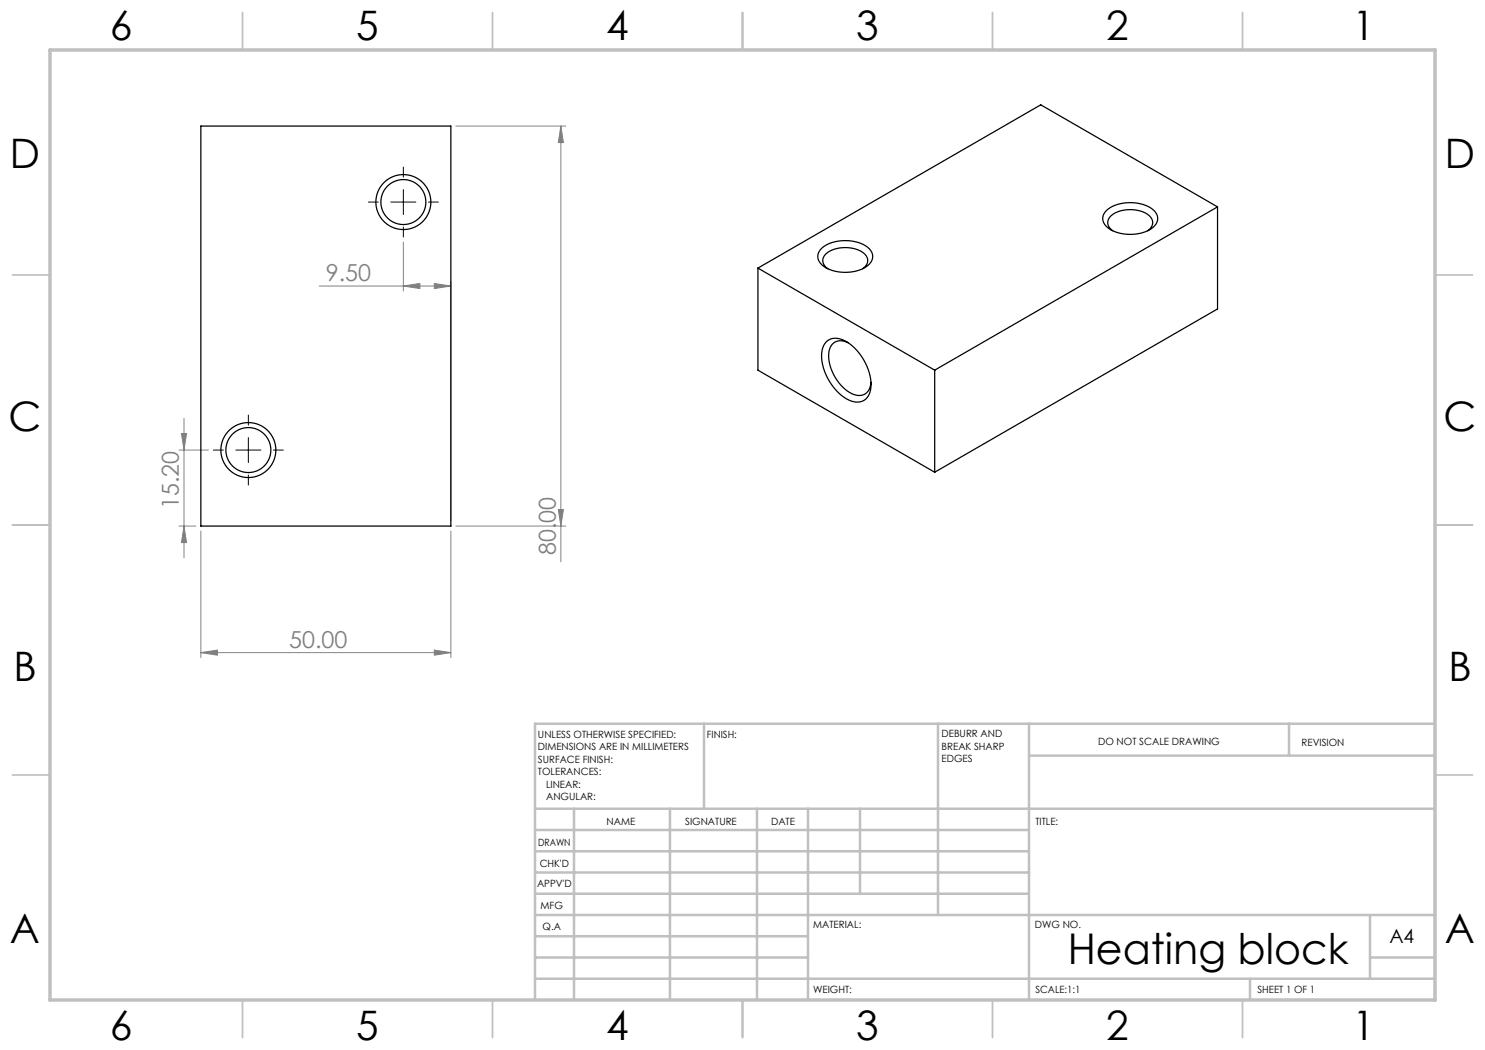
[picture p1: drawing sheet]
<svg xmlns="http://www.w3.org/2000/svg" width="297mm" height="210mm" viewBox="0 0 297 210" stroke-linecap="round" stroke-linejoin="round" font-family="sans-serif">
<g fill="none" stroke="#808080" stroke-width=".2">
<path d="M91.2 25.2h22M112.2 25.2l.5 3.3h-1zM112.2 25.2v87.2M63.9 57.2h26.3M80.7 57.2l3.3-.5v1zM80.7 48.4v9.8M86.9 56.7l3.3 .5-3.3 .5zM90.2 56.2v48M35.8 90h5.9M36.3 86.7h1l-.5 3.3zM36.8 83.7v27.9M35.8 105.2h3.4"/>
<path d="M36.8 105.2l.5 3.3h-1zM40.2 106.2v25.3M90.2 106.2v25.3M91.2 105.2h22M111.7 101.9h1l-.5 3.3zM40.2 130.5l3.3-.5v1zM40.2 130.5h50M86.9 130l3.3 .5-3.3 .5z"/>
</g>
<path d="M80.7 35.4v-2M75.7 40.4h-2M80.7 45.4v2M85.7 40.4h2M44.7 90h-2M49.7 85v-2M49.7 95v2M54.7 90h2" fill="none" stroke="#000" stroke-width=".2" stroke-dasharray="15.2 1.3 1.3 1.3"/>
<path d="M80.7 37.9v5M78.2 40.4h5M47.2 90h5M49.7 87.5v5" fill="none" stroke="#000" stroke-width=".2"/>
<g fill="none" stroke="#c0c0c0" stroke-width=".35">
<path d="M48.5 2.5v7.5M98.5 2.5v7.5M148.5 2.5v7.5M198.5 2.5v7.5M248.5 2.5v7.5M2.5 55h7.5M287 55h7.5M2.5 105h7.5M287 105h7.5M2.5 155h7.5M287 155h7.5M48.5 200v7.5"/>
<path d="M98.5 200v7.5M148.5 200v7.5M198.5 200v7.5M248.5 200v7.5"/>
</g>
<g fill="none" stroke="#c0c0c0" stroke-width=".5">
<path d="M140.8 144.8v17M187.6 144.8v38.2M205.8 144.8v55.2M205.8 151.1h81.2M257.8 144.8v6.3M287 144.8h-180v55.2M107 161.8h180M107 178.8h98.8M107 174.5h98.8M107 170.3h98.8M107 166h98.8M114.8 161.8v38.2"/>
<path d="M134 161.8v38.2M151.4 161.8v38.2M161.6 161.8v38.2M172 161.8v17M107 195.8h180M107 191.5h54.6M107 187.3h54.6M107 183h180M250 195.8v4.2M274 191.5h13M274 183v12.8"/>
</g>
<path d="M10 10h277v190h-277z" fill="none" stroke="#c0c0c0" stroke-width=".7"/>
<g fill="#808080">
<path d="M80.7 57.2l3.3-.5v1zM86.9 56.7l3.3 .5-3.3 .5z"/>
<path d="M40.2 130.5l3.3-.5v1zM86.9 130l3.3 .5-3.3 .5z"/>
<path d="M112.2 25.2l.5 3.3h-1zM111.7 101.9h1l-.5 3.3z"/>
<path d="M36.3 86.7h1l-.5 3.3zM36.8 105.2l.5 3.3h-1z"/>
</g>
<g fill="none" stroke="#000" stroke-width=".25">
<path d="M40.2 25.2h50v80h-50zM151.6 53.6l35.3 20.4M151.6 53.6v20.4l35.3 20.4M164.3 49.7a7.9 7.9 0 0 1 9.6 0 2.19 2.19 0 0 1-.7 3.6 8.2 8.2 0 0 1-8.8-.3 2.11 2.11 0 0 1-.1-3.3zM165.5 53.7a1.84 1.84 0 0 1-1-1.6 1.84 1.84 0 0 1 1.1-1.6 6.6 6.6 0 0 1 7.4 .4 1.79 1.79 0 0 1-.4 2.8M221.3 42.1a7.9 7.9 0 0 1 9.5 .1 2.19 2.19 0 0 1-.6 3.6 8.2 8.2 0 0 1-8.8-.4 2.11 2.11 0 0 1-.1-3.3zM222.5 46.2a1.84 1.84 0 0 1-1-1.7 1.84 1.84 0 0 1 1.1-1.6 6.6 6.6 0 0 1 7.4 .4 1.79 1.79 0 0 1-.5 2.9M243.5 41.4l-35.3-20.4-56.6 32.6M243.5 41.4l-56.6 32.6M243.5 41.4v20.4l-56.6 32.6M165.1 68.5a3.1 3.1 0 0 1 4.2-.2 10.5 10.5 0 0 1 4.8 9.7 2.8 2.8 0 0 1-4.4 2 10.5 10.5 0 0 1-5.3-9.9l.3-.9zM169.6 68.5a2.5 2.5 0 0 0-2.7 0 2.5 2.5 0 0 0-1.2 2.4 9 9 0 0 0 5.1 8 2.42 2.42 0 0 0 3.4-2.4"/>
<path d="M186.9 74v20.4"/>
<circle cx="80.7" cy="40.4" r="4.5"/>
<circle cx="80.7" cy="40.4" r="5.5"/>
<circle cx="49.7" cy="90" r="5.5"/>
<circle cx="49.7" cy="90" r="4.5"/>
</g>
<text font-size="8.5" x="213.5" y="192.7">Heating block</text>
<g font-size="8.1">
<text x="22" y="8">6</text>
<text x="71.2" y="8">5</text>
<text x="121.2" y="8">4</text>
<text x="171.3" y="8">3</text>
<text x="221.3" y="8">2</text>
<text x="270.5" y="8">1</text>
<text x="2" y="33.6">D</text>
<text x="289" y="33.6">D</text>
<text x="1.7" y="86.1">C</text>
<text x="288.7" y="86.1">C</text>
<text x="2.7" y="136.1">B</text>
<text x="289.7" y="136.1">B</text>
<text x="2" y="188.6">A</text>
<text x="289" y="188.6">A</text>
<text x="22" y="208">6</text>
<text x="71.2" y="208">5</text>
<text x="121.2" y="208">4</text>
<text x="171.3" y="208">3</text>
<text x="221.3" y="208">2</text>
<text x="270.5" y="208">1</text>
</g>
<g font-size="4.7" fill="#808080">
<text x="65.2" y="56.2">9.50</text>
<text x="35.8" y="101.8" transform="rotate(-90 35.8 101.8)">15.20</text>
<text x="111.2" y="111.1" transform="rotate(-90 111.2 111.1)">80.00</text>
<text x="57.9" y="129.5">50.00</text>
</g>
<text font-size="3.9" x="277.9" y="188.5">A4</text>
<g font-size="2">
<text x="107.6" y="147.6">UNLESS OTHERWISE SPECIFIED:</text>
<text x="141.4" y="147.6">FINISH:</text>
<text x="188.3" y="147.5">DEBURR AND</text>
<text x="188.3" y="150">BREAK SHARP</text>
<text x="219.6" y="149">DO NOT SCALE DRAWING</text>
<text x="260.3" y="149.2">REVISION</text>
<text x="107.6" y="150.1">DIMENSIONS ARE IN MILLIMETERS</text>
<text x="107.6" y="152.6">SURFACE FINISH:</text>
<text x="107.6" y="155.1">TOLERANCES:</text>
<text x="188.3" y="152.5">EDGES</text>
<text x="109.2" y="157.6">LINEAR:</text>
<text x="109.2" y="160.1">ANGULAR:</text>
<text x="121.3" y="165">NAME</text>
<text x="137" y="164.9">SIGNATURE</text>
<text x="154.2" y="164.9">DATE</text>
<text x="207.1" y="164.9">TITLE:</text>
<text x="107.6" y="169.1">DRAWN</text>
<text x="107.9" y="173.3">CHK'D</text>
<text x="107.4" y="177.4">APPV'D</text>
<text x="108.1" y="181.8">MFG</text>
<text x="108.5" y="186">Q.A</text>
<text x="162.6" y="185.5">MATERIAL:</text>
<text x="207" y="185.5">DWG NO.</text>
<text x="162.6" y="198.5">WEIGHT:</text>
<text x="207.1" y="198.6">SCALE:1:1</text>
<text x="251.5" y="198.6">SHEET 1 OF 1</text>
</g>
</svg>
